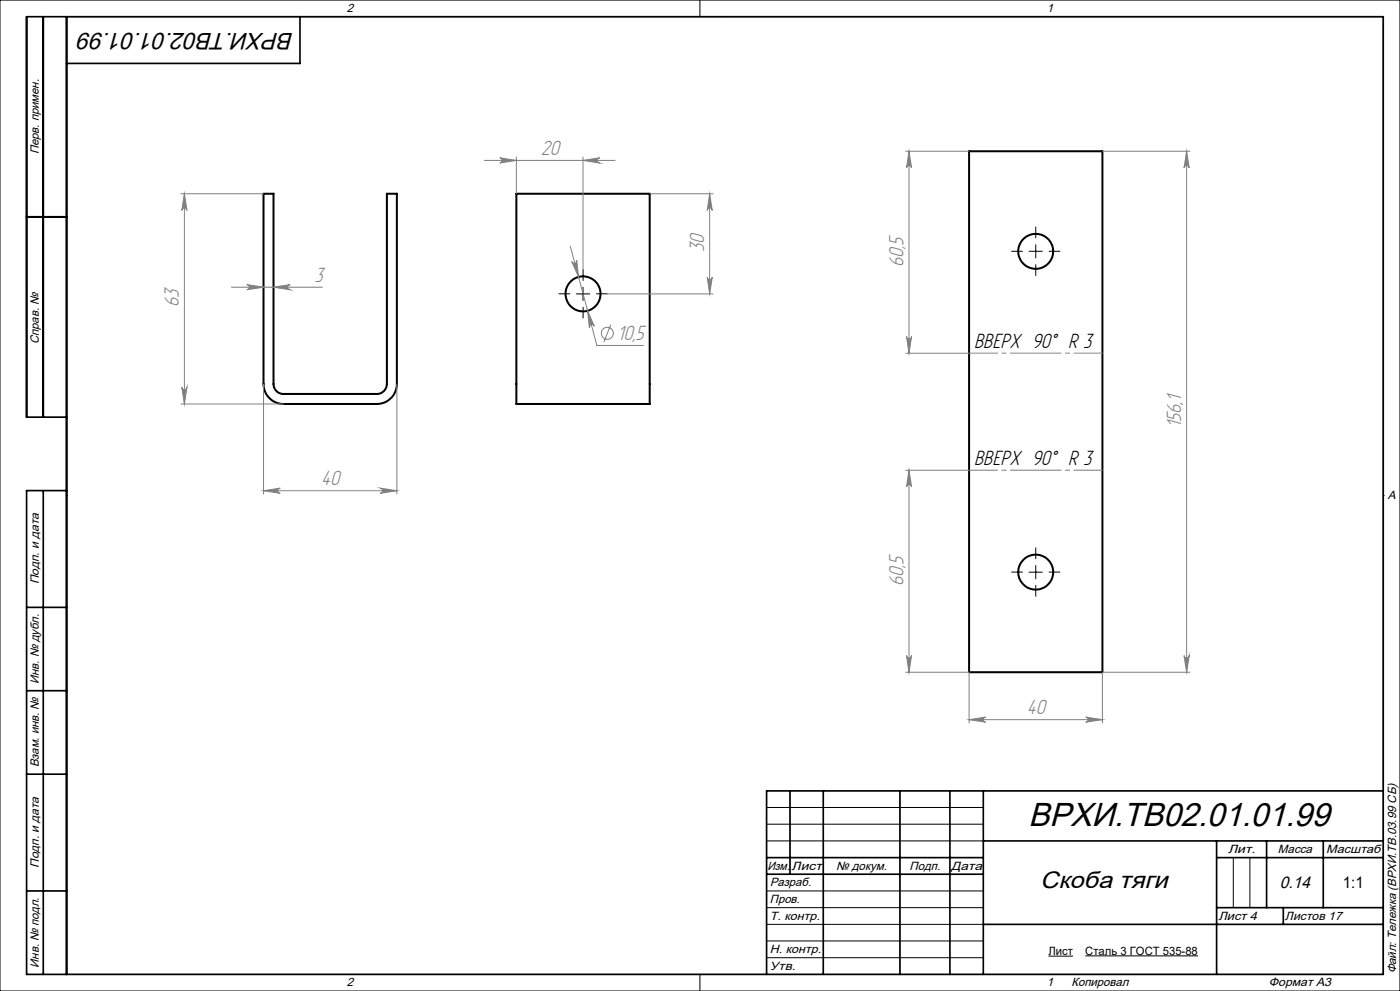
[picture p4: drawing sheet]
<svg xmlns="http://www.w3.org/2000/svg" width="420mm" height="297mm" viewBox="0 0 420 297" stroke-linecap="round" stroke-linejoin="round" font-family="sans-serif">
<g fill="none" stroke="#000" stroke-width=".6">
<path d="M79.1 58.1h3v57a2.99 2.99 0 0 0 3 3h28a3 3 0 0 0 3-3v-57h3v57a6 6 0 0 1-6 6h-28a6 6 0 0 1-6-6zM154.9 58.1h40v63h-40zM290.7 45.3h40v156.2h-40zM8 65h12"/>
<circle cx="310.7" cy="75.3" r="5.2"/>
<circle cx="174.9" cy="88.1" r="5.2"/>
<circle cx="310.7" cy="171.4" r="5.2"/>
</g>
<g fill="none" stroke="#808080" stroke-width=".3">
<path d="M54.3 58.1h24.8M55.3 58.1v63M55.3 58.1l.8 5a.78 .78 0 0 0-.8-.7 .78 .78 0 0 0-.8 .7zM145.3 48.1h39.2M149.9 47.3l5 .8-5 .8a.78 .78 0 0 0 .7-.8 .78 .78 0 0 0-.7-.8zM154.9 47.1v11M174.9 48.1l5-.8a.78 .78 0 0 0-.7 .8 .78 .78 0 0 0 .7 .8zM174.9 47.1v33.7M194.9 58.1h19M212.9 58.1v30M212.9 58.1l.8 5a.76 .76 0 0 0-.8-.7 .76 .76 0 0 0-.7 .7zM271.7 45.3h19"/>
<path d="M272.7 45.3v60.6M272.7 45.3l.8 5a.76 .76 0 0 0-.8-.7 .76 .76 0 0 0-.7 .7zM330.7 45.3h26.3M356 45.3v156.2M356 45.3l.8 5a.78 .78 0 0 0-.8-.7 .78 .78 0 0 0-.8 .7zM171.1 73.7l8 29.8h13.9M171.5 78.4a.77 .77 0 0 0 1 .5 .77 .77 0 0 0 .5-.9l.6 5zM69.4 86.1h27.3M74 85.3l5.1 .8-5.1 .8a.78 .78 0 0 0 .8-.8 .78 .78 0 0 0-.8-.8zM82.1 86.1l5-.8a.78 .78 0 0 0-.8 .8 .78 .78 0 0 0 .8 .8zM176.3 93.1l2 4.7a.77 .77 0 0 0-.9-.5 .77 .77 0 0 0-.6 .9zM182.2 88.1h31.7"/>
<path d="M183.2 97.3l-2 5.2M212.2 83.1a.76 .76 0 0 0 .7 .7 .76 .76 0 0 0 .8-.7l-.8 5zM54.5 116.1a.78 .78 0 0 0 .8 .7 .78 .78 0 0 0 .8-.7l-.8 5zM79.1 115.1v33M119.1 115.1v33M271.7 105.9h19M272 100.9a.76 .76 0 0 0 .7 .7 .76 .76 0 0 0 .8-.7l-.8 5zM54.3 121.1h30.8M79.1 147.1l5-.8a.78 .78 0 0 0-.8 .8 .78 .78 0 0 0 .8 .7zM79.1 147.1h40M114.1 146.3l5 .8-5 .7a.78 .78 0 0 0 .7-.7 .78 .78 0 0 0-.7-.8zM271.7 140.9h19"/>
<path d="M272.7 140.9l.8 5a.76 .76 0 0 0-.8-.7 .76 .76 0 0 0-.7 .7zM272.7 140.9v60.6M272 196.5a.76 .76 0 0 0 .7 .7 .76 .76 0 0 0 .8-.7l-.8 5zM355.2 196.5a.78 .78 0 0 0 .8 .7 .78 .78 0 0 0 .8-.7l-.8 5zM271.7 201.5h19v15.2M290.7 215.7l5-.8a.76 .76 0 0 0-.7 .8 .76 .76 0 0 0 .7 .7zM290.7 215.7h40M325.7 214.9l5 .8-5 .7a.76 .76 0 0 0 .7-.7 .76 .76 0 0 0-.7-.8zM357 201.5h-26.3v15.2"/>
<circle cx="182.2" cy="99.9" r="1.8"/>
</g>
<g fill="none" stroke="#000" stroke-width=".3">
<path d="M0 0h420v297h-420zM20 5h395v287h-395zM210 0v5M217.5 5h.1M308.7 75.3h4M310.7 73.3v4M172.9 88.1h4M174.9 86.1v4M20 148.5h.1M415 148.5h.1M308.7 171.5h4M310.7 169.5v4"/>
<path d="M230 242h65M230 247h65M230 252h65M370 257v15M375 257v15M230 267h65M230 272h65M230 277h65M210 292v5M217.5 292h.1M230 282h65M230 287h65"/>
<path d="M314.6 286.5h7.3M325.6 286.5h33.8"/>
</g>
<path d="M306.7 75.3h-3.2M310.7 71.3v-3.2M310.7 79.3v3.3M314.7 75.3h3.3M170.9 88.1h-3.2M174.9 84.1v-3.3M174.9 92.1v3.2M178.9 88.1h3.3M306.7 171.4h-3.2M310.7 167.4v-3.2M310.7 175.4v3.3M314.7 171.4h3.3" fill="none" stroke="#000" stroke-width=".3" stroke-dasharray="15.2 1.3 1.3 1.3"/>
<g fill="none" stroke="#000" stroke-width=".5">
<path d="M13 5v120M20 5v287M90 5v14h-70M8 65h12M20 125h-12v-120h407v287h-407v-145h12M13 147v145M8 182h12M8 207h12M8 232h12M237 237v25M247 237v55M270 237v55"/>
<path d="M285 237v55M295 237v55M415 237h-185v55M230 257h65M295 252h120M365 252v40M365 257h50M380 252v20M397 252v20M8 267h12M230 262h65M295 277h120"/>
<path d="M365 272h50M385 272v5"/>
</g>
<path d="M330.7 105.8h-40M330.7 140.9h-40" fill="none" stroke="#808080" stroke-width=".3" stroke-dasharray="15.2 1.3 1.3 1.3" stroke-dashoffset="6.7"/>
<g fill="#808080">
<path d="M325.7 214.9l5 .8-5 .7a.76 .76 0 0 0 .7-.7 .76 .76 0 0 0-.7-.8zM290.7 215.7l5-.8a.76 .76 0 0 0-.7 .8 .76 .76 0 0 0 .7 .7z"/>
<path d="M79.1 147.1l5-.8a.78 .78 0 0 0-.8 .8 .78 .78 0 0 0 .8 .7zM114.1 146.3l5 .8-5 .7a.78 .78 0 0 0 .7-.7 .78 .78 0 0 0-.7-.8zM74 85.3l5.1 .8-5.1 .8a.78 .78 0 0 0 .8-.8 .78 .78 0 0 0-.8-.8zM82.1 86.1l5-.8a.78 .78 0 0 0-.8 .8 .78 .78 0 0 0 .8 .8zM171.5 78.4l2.1 4.6-.6-5a.77 .77 0 0 1-.5 .9 .77 .77 0 0 1-1-.5zM176.3 93.1l.5 5.1a.77 .77 0 0 1 .6-.9 .77 .77 0 0 1 .9 .5z"/>
<path d="M54.5 116.1a.78 .78 0 0 0 .8 .7 .78 .78 0 0 0 .8-.7l-.8 5zM55.3 58.1l.8 5a.78 .78 0 0 0-.8-.7 .78 .78 0 0 0-.8 .7zM355.2 196.5a.78 .78 0 0 0 .8 .7 .78 .78 0 0 0 .8-.7l-.8 5zM356 45.3l.8 5a.78 .78 0 0 0-.8-.7 .78 .78 0 0 0-.8 .7zM272 196.5a.76 .76 0 0 0 .7 .7 .76 .76 0 0 0 .8-.7l-.8 5zM272.7 140.9l.8 5a.76 .76 0 0 0-.8-.7 .76 .76 0 0 0-.7 .7z"/>
<path d="M212.9 58.1l.8 5a.76 .76 0 0 0-.8-.7 .76 .76 0 0 0-.7 .7zM212.2 83.1a.76 .76 0 0 0 .7 .7 .76 .76 0 0 0 .8-.7l-.8 5zM272.7 45.3l.8 5a.76 .76 0 0 0-.8-.7 .76 .76 0 0 0-.7 .7zM272 100.9a.76 .76 0 0 0 .7 .7 .76 .76 0 0 0 .8-.7l-.8 5z"/>
<path d="M149.9 47.3l5 .8-5 .8a.78 .78 0 0 0 .7-.8 .78 .78 0 0 0-.7-.8zM174.9 48.1l5-.8a.78 .78 0 0 0-.7 .8 .78 .78 0 0 0 .7 .8z"/>
</g>
<text font-size="10" x="308.6" y="247.6">ВРХИ.ТВ02.01.01.99</text>
<g font-size="7.1">
<text x="88.1" y="9.8" transform="rotate(-180 88.1 9.8)">ВРХИ.ТВ02.01.01.99</text>
<text x="312.1" y="266.1">Скоба тяги</text>
</g>
<g font-size="6.9" fill="#808080">
<text x="162.2" y="46.4">20</text>
<text x="211.3" y="75.6" transform="rotate(-90 211.3 75.6)">30</text>
<text x="271.1" y="80" transform="rotate(-90 271.1 80)">60,5</text>
<text x="94.3" y="84.4">3</text>
<text x="53.7" y="92.1" transform="rotate(-90 53.7 92.1)">63</text>
<text x="185.2" y="101.8">10,5</text>
<text x="354.3" y="128.2" transform="rotate(-90 354.3 128.2)">156,1</text>
<text x="96.3" y="145.4">40</text>
<text x="271.1" y="175.6" transform="rotate(-90 271.1 175.6)">60,5</text>
<text x="308" y="214">40</text>
</g>
<g font-size="6.9">
<text x="292.3" y="104.2">ВВЕРХ 90° R 3</text>
<text x="292.3" y="139.2">ВВЕРХ 90° R 3</text>
</g>
<text font-size="5" x="384" y="266">0.14</text>
<text font-size="4.8" x="402.9" y="266">1:1</text>
<g font-size="3.6">
<text x="104" y="3.6">2</text>
<text x="314" y="3.6">1</text>
<text x="11.6" y="46.3" transform="rotate(-90 11.6 46.3)">Перв. примен.</text>
<text x="11.6" y="103.2" transform="rotate(-90 11.6 103.2)">Справ. №</text>
<text x="416.4" y="149.6">A</text>
<text x="11.6" y="175.1" transform="rotate(-90 11.6 175.1)">Подп. и дата</text>
<text x="11.6" y="205" transform="rotate(-90 11.6 205)">Инв. № дубл.</text>
<text x="11.6" y="230" transform="rotate(-90 11.6 230)">Взам. инв. №</text>
<text x="368.4" y="255.6">Лит.</text>
<text x="383.4" y="255.6">Масса</text>
<text x="397.8" y="255.6">Масштаб</text>
<text x="11.6" y="260.1" transform="rotate(-90 11.6 260.1)">Подп. и дата</text>
<text x="230.2" y="260.6">Изм.</text>
<text x="237.5" y="260.6">Лист</text>
<text x="250.9" y="260.6">№ докум.</text>
<text x="272.9" y="260.6">Подп.</text>
<text x="285.4" y="260.6">Дата</text>
<text x="231" y="265.6">Разраб.</text>
<text x="231" y="275.6">Т. контр.</text>
<text x="231" y="270.6">Пров.</text>
<text x="365.5" y="275.6">Лист 4</text>
<text x="385.5" y="275.6">Листов 17</text>
<text x="231" y="285.6">Н. контр.</text>
<text x="11.6" y="290" transform="rotate(-90 11.6 290)">Инв. № подл.</text>
<text x="231" y="290.6">Утв.</text>
<text x="418.9" y="291.8" transform="rotate(-90 418.9 291.8)">Файл: Тележка (ВРХИ.ТВ.03.99 СБ)</text>
<text x="104" y="295.6">2</text>
<text x="314" y="295.6">1</text>
<text x="321.5" y="295.6">Копировал</text>
<text x="380.7" y="295.6">Формат А3</text>
</g>
<g font-size="3.4">
<text x="314.6" y="286.2">Лист</text>
<text x="325.6" y="286.1">Сталь 3 ГОСТ 535-88</text>
</g>
</svg>
